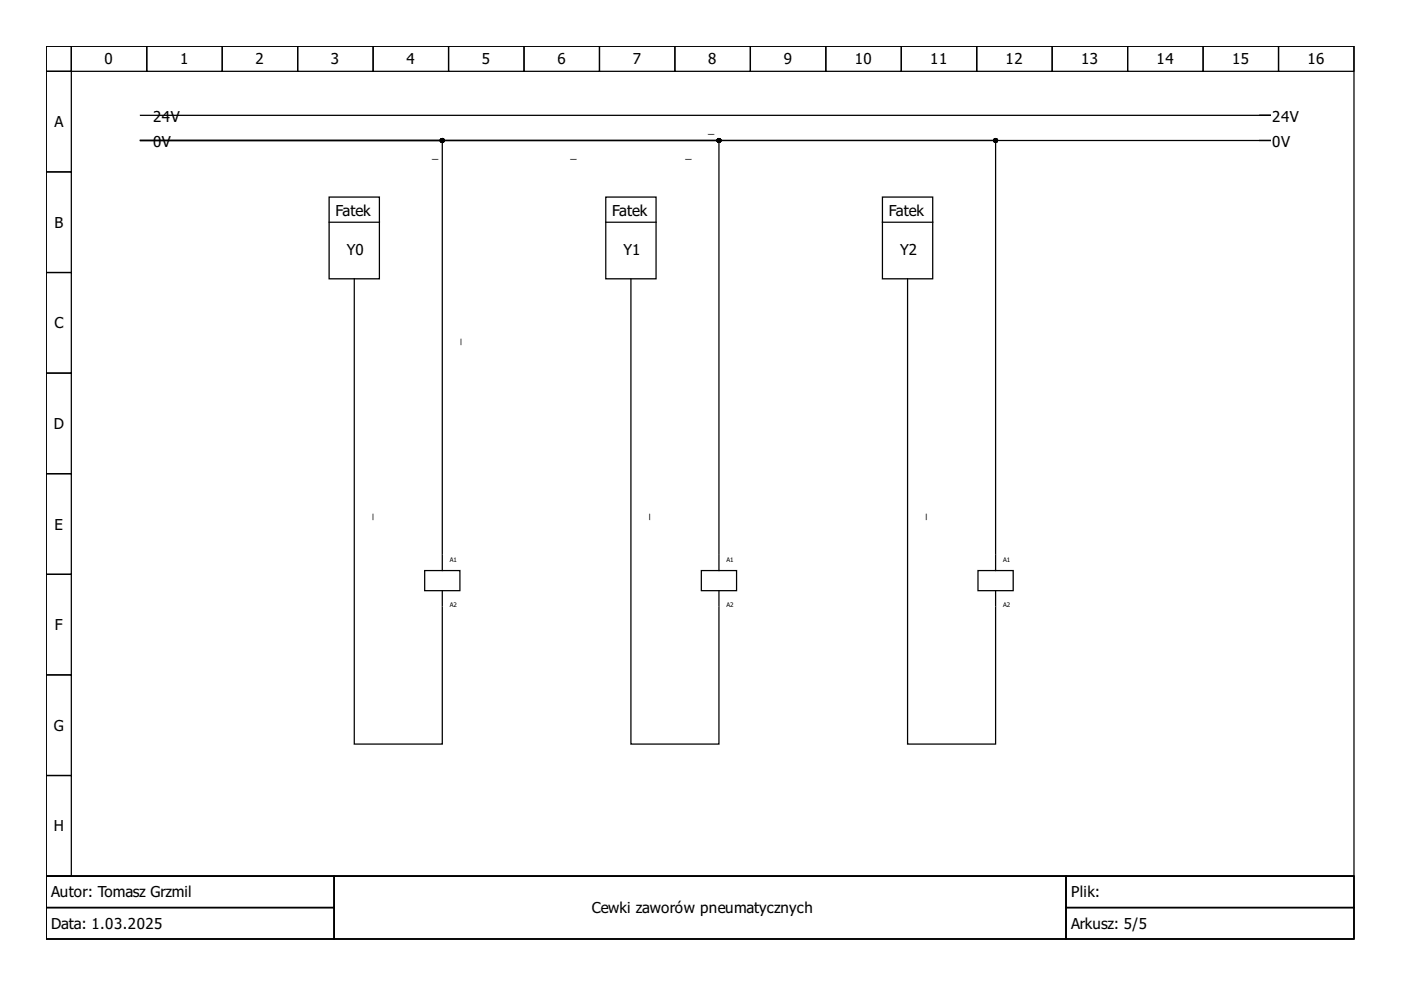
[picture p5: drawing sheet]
<svg xmlns="http://www.w3.org/2000/svg" width="297mm" height="210mm" viewBox="0 0 297 210" stroke-linecap="round" stroke-linejoin="round" font-family="sans-serif">
<g fill="none" stroke="#000" stroke-width=".27">
<path d="M9.8 9.8h277.3v176h-277.3zM9.8 9.8h5.3v5.3h-5.3zM9.8 15.1h5.3v21.4h-5.3zM15.1 9.8h16v5.3h-16zM31.1 9.8h16v5.3h-16zM47.1 9.8h16v5.3h-16zM63.1 9.8h16v5.3h-16zM79.1 9.8h16v5.3h-16zM95.1 9.8h16v5.3h-16zM111.1 9.8h16v5.3h-16zM127.1 9.8h16v5.3h-16zM143.1 9.8h16v5.3h-16z"/>
<path d="M159.1 9.8h16v5.3h-16zM175.1 9.8h16v5.3h-16zM191.1 9.8h16v5.3h-16zM207.1 9.8h16v5.3h-16zM223.1 9.8h16v5.3h-16zM239.1 9.8h16v5.3h-16zM255.1 9.8h16v5.3h-16zM271.1 9.8h16v5.3h-16zM9.8 36.5h5.3v21.3h-5.3zM29.8 29.8h64v87.7M29.8 24.5h239.7h-2.4M29.8 29.8h239.7h-2.4"/>
<path d="M29.8 29.8h122.6v87.7M29.8 29.8h181.3v87.7M9.8 57.8h5.3v21.3h-5.3zM69.8 41.8h10.6v17.3h-10.6zM69.8 47.1h10.6M75.1 59.1v98.7h18.7v-29.1M128.4 41.8h10.7v17.3h-10.7zM128.4 47.1h10.7M133.8 59.1v98.7h18.6v-29.1M187.1 41.8h10.7v17.3h-10.7zM187.1 47.1h10.7M192.4 59.1v98.7h18.7v-29.1"/>
<path d="M9.8 79.1h5.3v21.3h-5.3zM9.8 100.4h5.3v21.4h-5.3zM93.8 117.8v3.2M152.4 117.8v3.2M211.1 117.8v3.2M9.8 121.8h5.3v21.3h-5.3zM90 121h7.5v4.2h-7.5zM93.8 125.2v3.2M148.7 121h7.5v4.2h-7.5zM152.4 125.2v3.2M207.4 121h7.4v4.2h-7.4zM211.1 125.2v3.2"/>
<path d="M9.8 143.1h5.3v21.3h-5.3zM9.8 164.4h5.3v21.4h-5.3zM9.8 185.8h277.3v13.3h-277.3zM9.8 185.8h61v6.6h-61zM9.8 192.4h61v6.7h-61zM70.8 185.8h155.2v13.3h-155.2zM226 185.8h61.1v6.6h-61.1zM226 192.4h61.1v6.7h-61.1z"/>
</g>
<g fill="#000" stroke="#000" stroke-width=".27">
<circle cx="93.8" cy="29.8" r=".4"/>
<circle cx="152.4" cy="29.8" r=".4"/>
<circle cx="211.1" cy="29.8" r=".4"/>
</g>
<g font-size="3.2">
<text x="22.2" y="13.7">0</text>
<text x="38.2" y="13.7">1</text>
<text x="54.2" y="13.7">2</text>
<text x="70.2" y="13.7">3</text>
<text x="86.2" y="13.7">4</text>
<text x="102.2" y="13.7">5</text>
<text x="118.2" y="13.7">6</text>
<text x="134.2" y="13.7">7</text>
<text x="150.2" y="13.7">8</text>
<text x="166.2" y="13.7">9</text>
<text x="181.2" y="13.7">10</text>
<text x="197.2" y="13.7">11</text>
<text x="213.2" y="13.7">12</text>
<text x="229.2" y="13.7">13</text>
<text x="245.2" y="13.7">14</text>
<text x="261.2" y="13.7">15</text>
<text x="277.2" y="13.7">16</text>
<text x="11.5" y="27">A</text>
<text x="32.5" y="25.8">24V</text>
<text x="269.7" y="25.8">24V</text>
<text x="32.5" y="31.1">0V</text>
<text x="269.7" y="31.1">0V</text>
<text x="71.1" y="45.8">Fatek</text>
<text x="129.8" y="45.8">Fatek</text>
<text x="188.4" y="45.8">Fatek</text>
<text x="11.5" y="48.3">B</text>
<text x="73.5" y="54">Y0</text>
<text x="132.2" y="54">Y1</text>
<text x="190.8" y="54">Y2</text>
<text x="11.5" y="69.6">C</text>
<text x="11.4" y="91">D</text>
<text x="11.5" y="112.3">E</text>
<text x="11.7" y="133.6">F</text>
<text x="11.4" y="155">G</text>
<text x="11.4" y="176.3">H</text>
<text x="10.9" y="190.3">Autor: Tomasz Grzmil</text>
<text x="227.1" y="190.3">Plik:</text>
<text x="10.9" y="197">Data: 1.03.2025</text>
<text x="125.5" y="193.6">Cewki zaworów pneumatycznych</text>
<text x="227.1" y="197">Arkusz: 5/5</text>
</g>
<g font-size="2.4">
<text x="150.2" y="28.2">_</text>
<text x="91.6" y="33.5">_</text>
<text x="121" y="33.5">_</text>
<text x="145.4" y="33.5">_</text>
<text x="97.5" y="73.1" transform="rotate(-90 97.5 73.1)">_</text>
<text x="78.8" y="110.3" transform="rotate(-90 78.8 110.3)">_</text>
<text x="137.5" y="110.3" transform="rotate(-90 137.5 110.3)">_</text>
<text x="196.2" y="110.3" transform="rotate(-90 196.2 110.3)">_</text>
</g>
<g font-size="1.3">
<text x="95.4" y="119.1">A1</text>
<text x="154" y="119.1">A1</text>
<text x="212.7" y="119.1">A1</text>
<text x="95.4" y="128.7">A2</text>
<text x="154" y="128.7">A2</text>
<text x="212.7" y="128.7">A2</text>
</g>
</svg>
